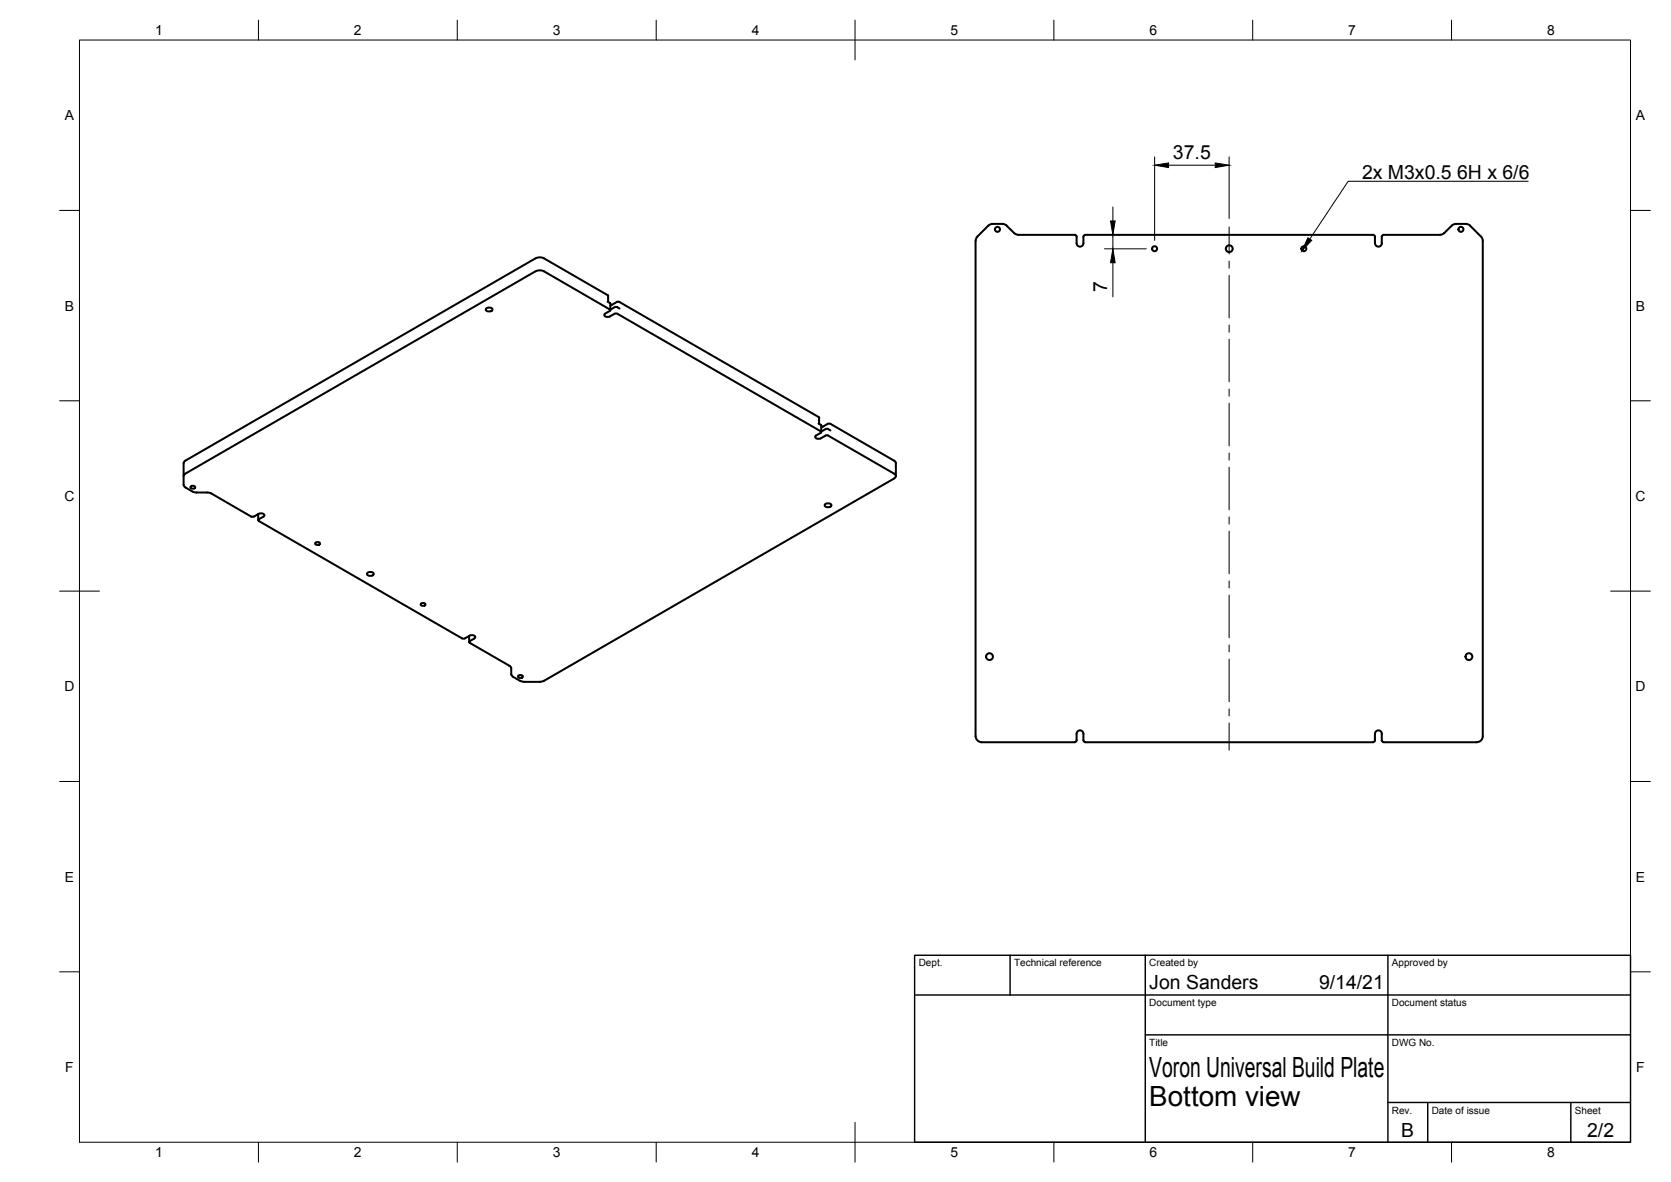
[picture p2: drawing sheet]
<svg xmlns="http://www.w3.org/2000/svg" width="420mm" height="297mm" viewBox="0 0 420 297" stroke-linecap="round" stroke-linejoin="round" font-family="sans-serif">
<!-- layer: Visible -->
<g fill="none" stroke="#000" stroke-width=".51">
<path d="M245.8 59.5l-.5 1M256.1 59h14.1l.5 .3v.2M256.1 59l-1.1-.4-2.4-2.2-3-.1-1.1 .4-2.8 2.8M270.7 59.5v1.6M272.9 59h72.3l.5 .3v.2v1.6M272.9 59l-.4 .3-.1 .2v1.6M368.6 56.3l-3.1 .1-2.4 2.2-.7 .4h-14.5l-.4 .3-.1 .2v1.6M368.6 56.3l1 .4 3 3 .2 .8v124.5a1.49 1.49 0 0 1-1.5 1.5h-23.4l-.5-.5v-1.6M122.2 77.6l.5-.3h.6l.5 .5a.99 .99 0 0 1-1.7 0zM152.8 74.2l-16-9.3-.8-.2-.9 .1-88.5 51M152.8 75.8l.7 .5M152.8 74.2l.1 .2v1.5"/>
<path d="M153.5 76.3v1.6M155.1 75.9l-1.6 .9M155.1 75.9h.7M155.8 75.9l50.2 29.1M155.8 77.5l-1-.4-1.3 .7M245.3 60.5v124.5M270.7 61.1a.86 .86 0 0 0 .9 .9 .86 .86 0 0 0 .8-.9M345.7 61.1a.86 .86 0 0 0 .9 .9 .86 .86 0 0 0 .9-.9M46.2 116.4v5.5M46.6 119l-.4 .6M46.6 115.8l-.4 .6M205.8 106.4l.7 .5v1.7"/>
<path d="M206 105v1.5M206.4 108.8l-1.4 .8v.4l.5 .2a2.32 2.32 0 0 0 2.1-.7M206.4 108.8l.1-.2-.1-.2-51.2-29.5h-.7a2.32 2.32 0 0 1-2 .7l-.5-.3v-.3l1.3-.8 .2-.2-.2-.3-16.5-9.5-.8-.3-.9 .1-88.5 51M207 107.2l-.5 .2M207.6 107.9l-1.1 .5M207.6 107.8h.7M207.6 109.5h.7M208.1 106.5l-1.1 .7M208.1 106.5h.7M208.3 109.5l16.5 9.5M208.3 107.9l.5 .3M208.8 106.5l16.3 9.4 .2 .5v3.2"/>
<path d="M224.8 119l.3 .2 .1 .6-.4 .5-88 50.8-1.1 .3-3.9-.1-1-.2M46.2 121.9l.4 .6M46.6 122.5l1.8 1M48 122.2a.68 .68 0 0 1 1.1 .3 .68 .68 0 0 1-.7 .3 .68 .68 0 0 1-.5-.4zM48.4 123.5l.7 .3 3.8 .1 10.3 5.9h.7a2.36 2.36 0 0 1 2-.8l.5 .3-.2 .5M64.9 129.2v1.5M65.1 130.9l51.1 29.5M66.2 129.8l-1.1 .7-.1 .3 .1 .1M79.4 136.3a.68 .68 0 0 1 1.1 .4 .68 .68 0 0 1-.7 .3 .68 .68 0 0 1-.6-.5zM207.4 126.8l.5-.3h.6l.6 .5a.99 .99 0 0 1-1.8 0zM92.3 144l.5-.2h.6l.6 .4a.99 .99 0 0 1-1.7 0zM105.9 151.6a.68 .68 0 0 1 1.1 .4 .68 .68 0 0 1-.7 .3 .68 .68 0 0 1-.5-.5z"/>
<path d="M118 159.8v1.5M118 159.7l1-.1 .5 .5-.2 .4-1.3 .8 .1 .3 10.2 5.9 .2 .4v1.6l.5 .6M118 159.8l-1.1 .6h-.7M129 170.1l1.8 1M130.4 169.7a.68 .68 0 0 1 1.1 .4 .68 .68 0 0 1-.7 .3 .68 .68 0 0 1-.5-.5zM245.3 185a1.52 1.52 0 0 0 1.5 1.5h23.4l.3-.1 .2-.4M270.7 184.4a.86 .86 0 0 1 .9-.9 .86 .86 0 0 1 .8 .9M270.7 184.4v1.6M272.4 184.4v1.6l.1 .3 .4 .2M345.7 184.4v1.6l-.2 .4-.3 .1h-72.3M345.7 184.4a.86 .86 0 0 1 .9-.9 .86 .86 0 0 1 .9 .9"/>
<circle cx="250.8" cy="57.6" r=".62"/>
<circle cx="367.3" cy="57.6" r=".62"/>
<circle cx="290.3" cy="62.5" r=".62"/>
<circle cx="309.1" cy="62.5" r=".86"/>
<circle cx="327.8" cy="62.5" r=".62"/>
<circle cx="248.8" cy="165" r=".86"/>
<circle cx="369.3" cy="165" r=".86"/>
</g>
<!-- layer: Border -->
<g fill="none" stroke="#000" stroke-width=".25">
<path d="M20 10.1h390v276.9h-390zM65 5.1v5M115 5.1v5M165 5.1v5M215 5.1v10M265 5.1v5M315 5.1v5M365 5.1v5M15 52.9h5M410 52.9h5M15 100.7h5M410 100.7h5"/>
<path d="M15 148.6h10M405 148.6h10M15 196.4h5M410 196.4h5M15 244.2h5M410 244.2h5M65 287v5M115 287v5M165 287v5M215 282.1v9.9M265 287v5M315 287v5"/>
<path d="M365 287v5"/>
</g>
<!-- layer: TitleBlock -->
<path d="M230 240.1h180v46.9h-180zM230 250h180M254 240.1v9.9M288 240.1v46.9M349 240.1v46.9M288 260.1h122M349 277.1h61M359 277.1v9.9M395 277.1v9.9" fill="none" stroke="#000" stroke-width=".36"/>
<!-- layer: Center Lines -->
<g fill="none" stroke="#000" stroke-width=".25">
<path d="M309.1 57v6.8M309.1 65.6v1.8M309.1 69.2v10.7M309.1 81.7v1.8M309.1 85.3v10.7M309.1 97.8v1.8M309.1 101.3v10.8M309.1 113.8v1.8M309.1 117.4v10.7M309.1 129.9v1.8M309.1 133.5v10.7M309.1 146v1.8"/>
<path d="M309.1 149.5v10.8M309.1 162.1v1.7M309.1 165.6v10.7M309.1 178.1v1.8M309.1 181.7v6.8"/>
</g>
<!-- layer: Dimensions -->
<path d="M290.3 39.4v21M309.1 39.4v15.5M279.8 52v3.5M279.8 59v3.5M281.1 59h.8M293.8 41.5h11.8M277.7 62.5h10.5M279.8 66v8.6" fill="none" stroke="#000" stroke-width=".25"/>
<path d="M279.2 55.5h1.2l-.6 3.5zM290.3 41.5l3.5-.6v1.2zM305.6 40.9l3.5 .6-3.5 .6zM279.8 62.5l.6 3.5h-1.2z" fill="#000" stroke="#000" stroke-width=".25"/>
<!-- layer: Annotations -->
<path d="M328.8 59.8l1 .6-2.4 2.6z" fill="#000" stroke="#000" stroke-width=".25"/>
<path d="M384.2 45.6h-45.2l-9.7 14.5" fill="none" stroke="#000" stroke-width=".25"/>
<g font-size="7">
<text x="289" y="270.6">Voron Universal Build Plate</text>
<text x="289" y="278.1">Bottom view</text>
</g>
<g font-size="4.9">
<text x="294.9" y="40.1">37.5</text>
<text x="342.5" y="44.9">2x M3x0.5</text>
<text x="366.4" y="44.9">6H x 6/6</text>
<text x="278.4" y="73.4" transform="rotate(-90 278.4 73.4)">7</text>
<text x="289" y="248.5">Jon Sanders</text>
<text x="331.7" y="248.5">9/14/21</text>
<text x="352.3" y="285.7">B</text>
<text x="399.1" y="285.7">2/2</text>
</g>
<g font-size="3.5">
<text x="39" y="8.8">1</text>
<text x="89" y="8.8">2</text>
<text x="139" y="8.8">3</text>
<text x="189" y="8.8">4</text>
<text x="239" y="8.8">5</text>
<text x="289" y="8.8">6</text>
<text x="339" y="8.8">7</text>
<text x="389" y="8.8">8</text>
<text x="16.3" y="30.2">A</text>
<text x="411.3" y="30.2">A</text>
<text x="16.3" y="78">B</text>
<text x="411.3" y="78">B</text>
<text x="16.2" y="125.9">C</text>
<text x="411.2" y="125.9">C</text>
<text x="16.2" y="173.7">D</text>
<text x="411.2" y="173.7">D</text>
<text x="16.3" y="221.6">E</text>
<text x="411.3" y="221.6">E</text>
<text x="16.4" y="269.4">F</text>
<text x="411.4" y="269.4">F</text>
<text x="39" y="290.8">1</text>
<text x="89" y="290.8">2</text>
<text x="139" y="290.8">3</text>
<text x="189" y="290.8">4</text>
<text x="239" y="290.8">5</text>
<text x="289" y="290.8">6</text>
<text x="339" y="290.8">7</text>
<text x="389" y="290.8">8</text>
</g>
<g font-size="2.5">
<text x="231" y="242.9">Dept.</text>
<text x="255" y="242.9">Technical reference</text>
<text x="289" y="242.9">Created by</text>
<text x="350" y="242.9">Approved by</text>
<text x="289" y="252.8">Document type</text>
<text x="350" y="252.8">Document status</text>
<text x="289" y="262.9">Title</text>
<text x="350" y="262.9">DWG No.</text>
<text x="350" y="279.9">Rev.</text>
<text x="360" y="279.9">Date of issue</text>
<text x="396" y="279.9">Sheet</text>
</g>
</svg>
